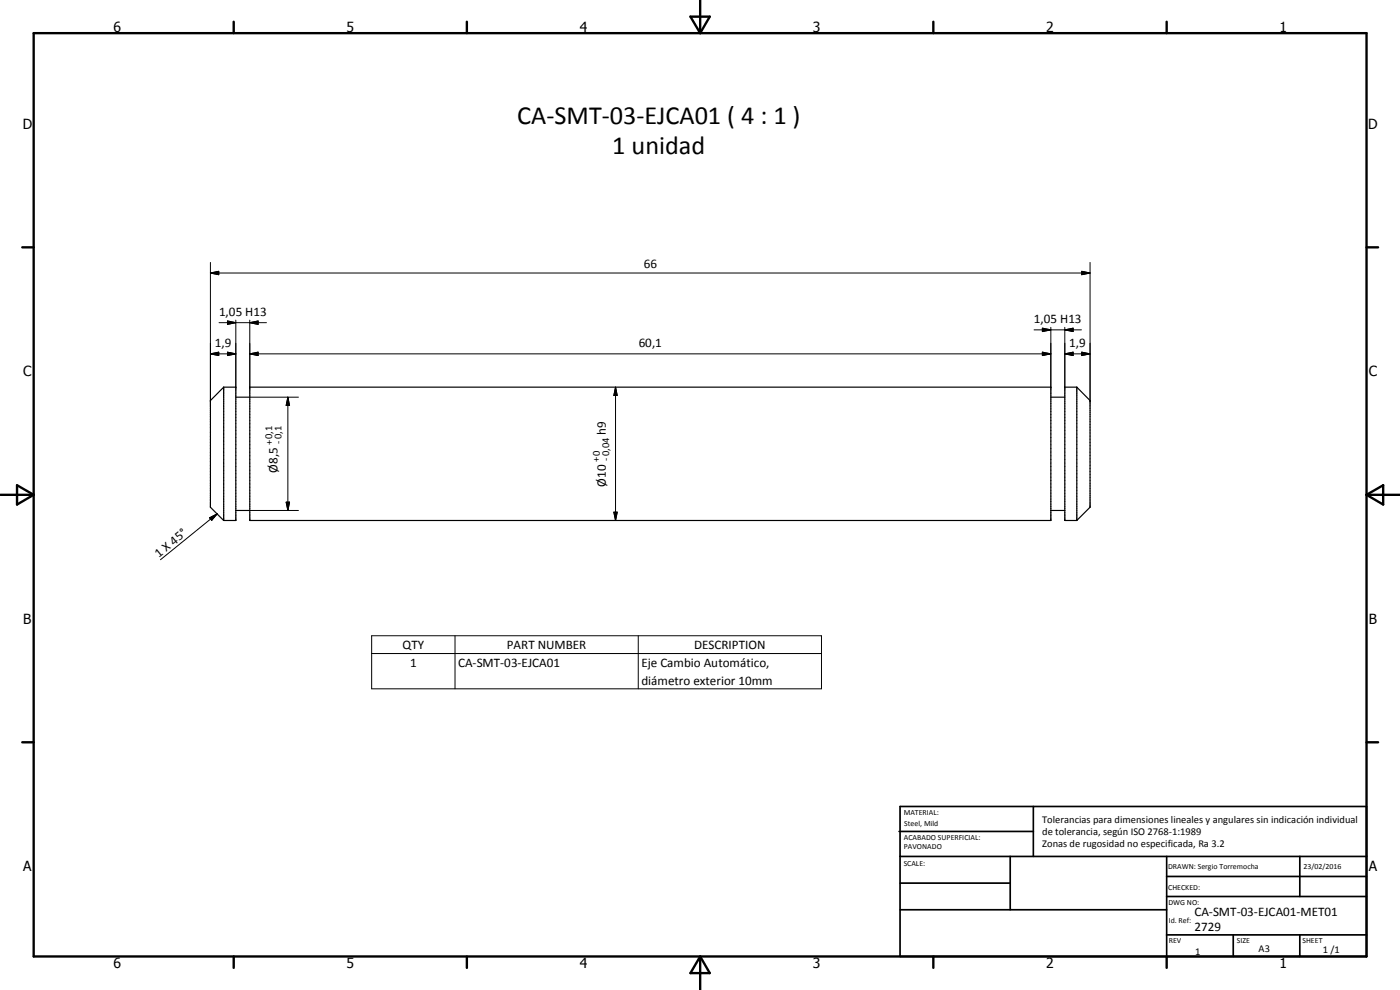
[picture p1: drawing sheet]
<svg xmlns="http://www.w3.org/2000/svg" width="420mm" height="297mm" viewBox="0 0 420 297" stroke-linecap="round" stroke-linejoin="round" font-family="sans-serif">
<g fill="#000">
<circle cx="63.1" cy="120.2" r=".18"/>
<circle cx="327.1" cy="120.2" r=".18"/>
</g>
<path d="M67.1 116.2l-4 4v32l4 4M67.1 116.2v40M67.1 116.2h3.7v40h-3.7M70.8 119.2h4.2M75 116.2h240.4v40h-240.4zM315.4 119.2h4.2M323.2 116.2v40M323.2 116.2l3.9 4v32l-3.9 4M323.2 116.2h-3.6v40h3.6M70.8 153.2h4.2M315.4 153.2h4.2" fill="none" stroke="#000" stroke-width=".35"/>
<g fill="none" stroke="#000" stroke-width=".71">
<path d="M10.1 9.9h400v277.1h-400zM70.1 6.5v3.4M140.1 6.5v3.4M207.2 5h5.8l-2.9 4.9zM210.1 0v9.9M280.1 6.5v3.4M350.1 6.5v3.4M6.7 74.2h3.4M410.1 74.2h3.5M.1 148.5h10M5.1 145.6l5 2.9-5 2.9zM410.1 148.5h10"/>
<path d="M410.1 148.5l5-2.9v5.8zM6.7 222.7h3.4M410.1 222.7h3.5M70.1 287v3.4M140.1 287v3.4M210.1 287v10M210.1 287l2.9 5h-5.8zM280.1 287v3.4M350.1 287v3.4"/>
</g>
<g fill="none" stroke="#000" stroke-width=".51">
<path d="M269.8 249.5h40.3M270.1 242h140v45h-140zM270.1 257h140M303.2 257v16M310.1 242v15M350.1 257v30M390.1 257v12M270.1 265h33.1M270.1 273h80M350.1 269h60M350.1 263h60M350.1 280.5h60"/>
<path d="M370.1 280.5v6.5M390.1 280.5v6.5"/>
</g>
<g fill="none" stroke="#000" stroke-width=".3">
<path d="M63.1 78.7v41.5M327.1 78.7v41.5M63.1 81.9l2.5-.5v1zM63.1 81.9h264M65.7 96.8h14.3M68.3 96.3l2.5 .5-2.5 .5zM70.8 96.1v20.1M75 96.8l2.5-.5v1zM75 96.1v20.1M310.3 99h14.3M312.8 98.5l2.6 .5-2.6 .5zM315.4 98.2v18"/>
<path d="M319.6 99l2.5-.5v1zM319.6 98.2v18M324.6 81.4l2.5 .5-2.5 .5zM63.1 106.2l2.5-.5v1zM63.1 106.2h7.7M68.3 105.7l2.5 .5-2.5 .5zM75 106.2l2.5-.5v1zM75 106.2h240.4M75 119.2h14.6M86.4 119.2l.5 2.5h-1zM86.4 119.2v34M184.7 116.2l.5 2.5h-1z"/>
<path d="M184.7 116.2v40M312.8 105.7l2.6 .5-2.6 .5zM319.6 106.2l2.5-.5v1zM319.6 106.2h7.5M324.6 105.7l2.5 .5-2.5 .5zM62.9 155.4l2.3-1.2-1.7 1.9zM65.2 154.2l-17 13.7M75 153.2h14.6M85.9 150.7h1l-.5 2.5zM184.2 153.7h1l-.5 2.5zM111.5 190.8h135v15.9h-135zM111.5 196.1h135"/>
<path d="M136.6 190.8v15.9M191.5 190.8v15.9"/>
</g>
<g fill="#000">
<path d="M63.1 81.9l2.5-.5v1zM68.3 96.3l2.5 .5-2.5 .5zM75 96.8l2.5-.5v1zM312.8 98.5l2.6 .5-2.6 .5zM319.6 99l2.5-.5v1zM324.6 81.4l2.5 .5-2.5 .5zM63.1 106.2l2.5-.5v1zM68.3 105.7l2.5 .5-2.5 .5zM75 106.2l2.5-.5v1zM184.7 116.2l.5 2.5h-1zM312.8 105.7l2.6 .5-2.6 .5zM319.6 106.2l2.5-.5v1z"/>
<path d="M324.6 105.7l2.5 .5-2.5 .5zM86.4 119.2l.5 2.5h-1zM62.9 155.4l2.3-1.2-1.7 1.9zM85.9 150.7h1l-.5 2.5zM184.2 153.7h1l-.5 2.5z"/>
</g>
<g font-size="7.9">
<text x="155.2" y="37.3">CA-SMT-03-EJCA01 ( 4 : 1 )</text>
<text x="183.8" y="46.3">1 unidad</text>
</g>
<g font-size="4.2">
<text x="34" y="9.6">6</text>
<text x="104" y="9.6">5</text>
<text x="174" y="9.6">4</text>
<text x="244" y="9.6">3</text>
<text x="314" y="9.6">2</text>
<text x="384" y="9.6">1</text>
<text x="6.8" y="38.7">D</text>
<text x="410.6" y="38.7">D</text>
<text x="7" y="112.9">C</text>
<text x="410.8" y="112.9">C</text>
<text x="7" y="187.1">B</text>
<text x="410.8" y="187.1">B</text>
<text x="7" y="261.4">A</text>
<text x="410.8" y="261.4">A</text>
<text x="34" y="290.4">6</text>
<text x="104" y="290.4">5</text>
<text x="174" y="290.4">4</text>
<text x="244" y="290.4">3</text>
<text x="314" y="290.4">2</text>
<text x="384" y="290.4">1</text>
</g>
<g font-size="3.9">
<text x="193.2" y="80.4">66</text>
<text x="65.7" y="94.8">1,05 H13</text>
<text x="310.3" y="96.9">1,05 H13</text>
<text x="64.5" y="104.1">1,9</text>
<text x="191.7" y="104.1">60,1</text>
<text x="320.9" y="104.1">1,9</text>
<text x="181.9" y="130.5" transform="rotate(-90 181.9 130.5)">h9</text>
<text x="83.3" y="141.8" transform="rotate(-90 83.3 141.8)">Ø8,5</text>
<text x="181.9" y="146" transform="rotate(-90 181.9 146)">Ø10</text>
<text x="47.7" y="167.3" transform="rotate(-39 47.7 167.3)">1 X 45°</text>
<text x="120.8" y="194.7">QTY</text>
<text x="152.1" y="194.7">PART NUMBER</text>
<text x="208.3" y="194.7">DESCRIPTION</text>
<text x="123.1" y="200">1</text>
<text x="137.5" y="200">CA-SMT-03-EJCA01</text>
<text x="192.5" y="200.1">Eje Cambio Automático,</text>
<text x="192.5" y="205.4">diámetro exterior 10mm</text>
<text x="358.5" y="275">CA-SMT-03-EJCA01-MET01</text>
<text x="358.5" y="279.4">2729</text>
</g>
<g font-size="3.1">
<text x="81.8" y="133.5" transform="rotate(-90 81.8 133.5)">+0,1</text>
<text x="84.4" y="133.2" transform="rotate(-90 84.4 133.2)">-0,1</text>
<text x="179.9" y="138.7" transform="rotate(-90 179.9 138.7)">+0</text>
<text x="182.8" y="138.4" transform="rotate(-90 182.8 138.4)">-0,04</text>
<text x="312.7" y="246.8">Tolerancias para dimensiones lineales y angulares sin indicación individual</text>
<text x="312.7" y="250.4">de tolerancia, según ISO 2768-1:1989</text>
<text x="312.7" y="254">Zonas de rugosidad no especificada, Ra 3.2</text>
<text x="358.7" y="286.5">1</text>
<text x="377.7" y="285.6">A3</text>
<text x="397" y="285.9">1 /1</text>
</g>
<g font-size="2.4">
<text x="271.2" y="244.4">MATERIAL:</text>
<text x="271.3" y="252">ACABADO SUPERFICIAL:</text>
<text x="271.4" y="247.9">Steel, Mild</text>
<text x="271.3" y="254.6">PAVONADO</text>
<text x="271.2" y="259.7">SCALE:</text>
<text x="350.6" y="260.8">DRAWN: Sergio Torremocha</text>
<text x="391.2" y="260.6">23/02/2016</text>
<text x="350.6" y="267">CHECKED:</text>
<text x="350.6" y="271.4">DWG NO:</text>
<text x="350.8" y="276.9">Id. Ref:</text>
<text x="350.8" y="282.8">REV</text>
<text x="371.2" y="282.9">SIZE</text>
<text x="390.9" y="282.9">SHEET</text>
</g>
</svg>
